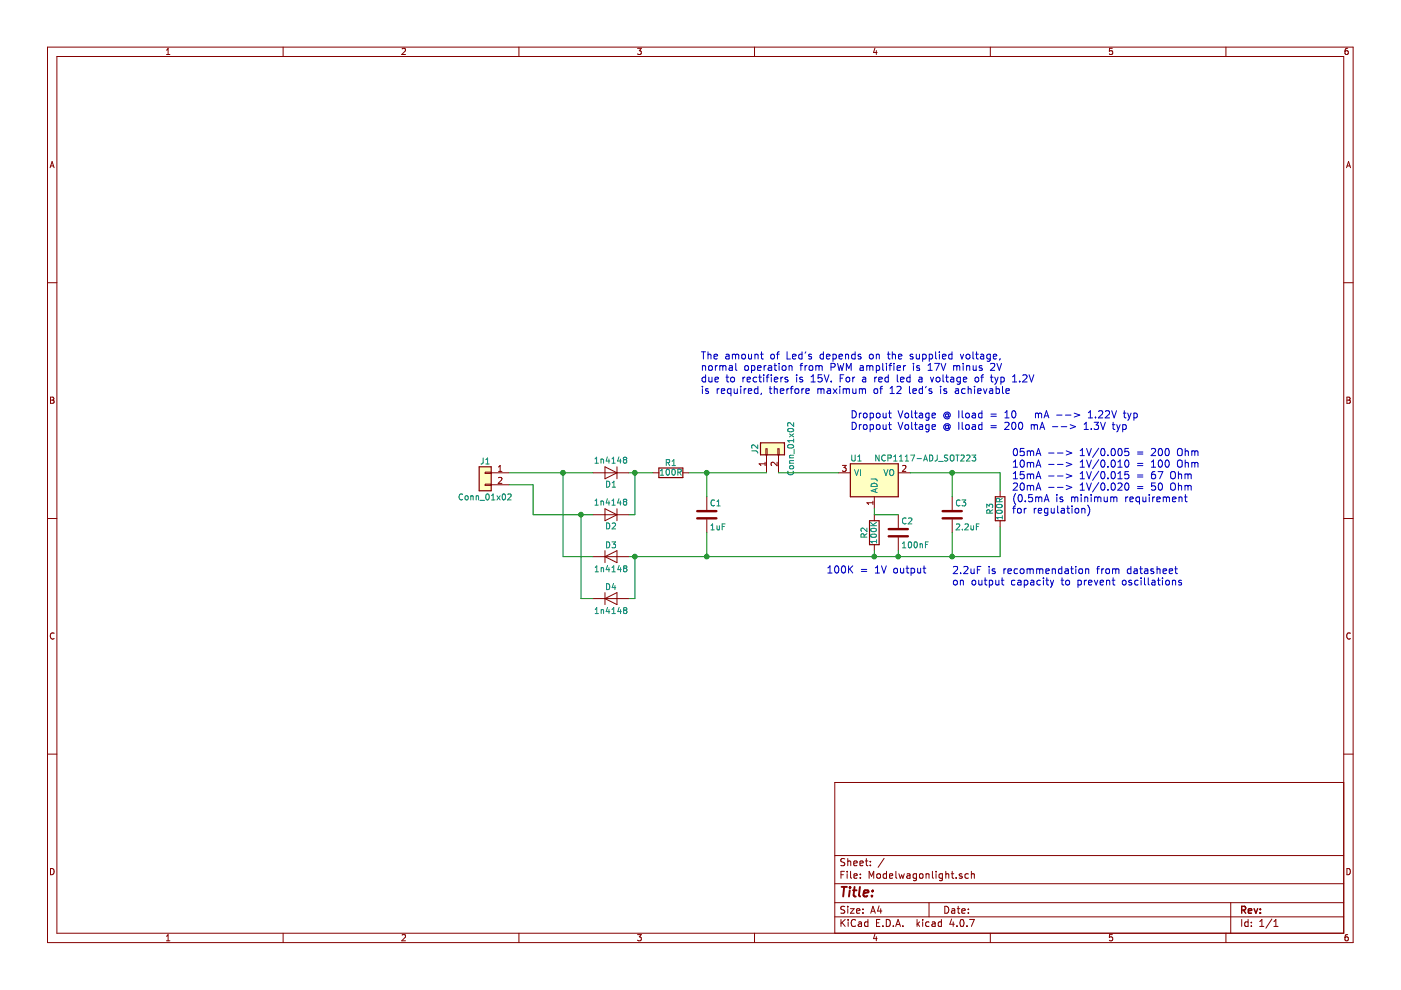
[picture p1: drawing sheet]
EESchema Schematic File Version 2
LIBS:power
LIBS:device
LIBS:switches
LIBS:relays
LIBS:motors
LIBS:transistors
LIBS:conn
LIBS:linear
LIBS:regul
LIBS:74xx
LIBS:cmos4000
LIBS:adc-dac
LIBS:memory
LIBS:xilinx
LIBS:microcontrollers
LIBS:dsp
LIBS:microchip
LIBS:analog_switches
LIBS:motorola
LIBS:texas
LIBS:intel
LIBS:audio
LIBS:interface
LIBS:digital-audio
LIBS:philips
LIBS:display
LIBS:cypress
LIBS:siliconi
LIBS:opto
LIBS:atmel
LIBS:contrib
LIBS:valves
LIBS:Modelwagonlight-cache
EELAYER 25 0
EELAYER END
$Descr A4 11693 8268
encoding utf-8
Sheet 1 1
Title ""
Date ""
Rev ""
Comp ""
Comment1 ""
Comment2 ""
Comment3 ""
Comment4 ""
$EndDescr
$Comp
L D D2
U 1 1
P 5100 4300
F 0 "D2" H 5100 4400 50  0000 C CNN
F 1 "1n4148" H 5100 4200 50  0000 C CNN
F 2 "Diodes_SMD:D_SOD-323" H 5100 4300 50  0001 C CNN
F 3 "" H 5100 4300 50  0001 C CNN
	1    5100 4300
	-1   0    0    1   
$EndComp
$Comp
L D D1
U 1 1
P 5100 3950
F 0 "D1" H 5100 4050 50  0000 C CNN
F 1 "1n4148" H 5100 3850 50  0000 C CNN
F 2 "Diodes_SMD:D_SOD-323" H 5100 3950 50  0001 C CNN
F 3 "" H 5100 3950 50  0001 C CNN
	1    5100 3950
	-1   0    0    1   
$EndComp
$Comp
L D D4
U 1 1
P 5100 5000
F 0 "D4" H 5100 5100 50  0000 C CNN
F 1 "1n4148" H 5100 4900 50  0000 C CNN
F 2 "Diodes_SMD:D_SOD-323" H 5100 5000 50  0001 C CNN
F 3 "" H 5100 5000 50  0001 C CNN
	1    5100 5000
	1    0    0    -1  
$EndComp
$Comp
L D D3
U 1 1
P 5100 4650
F 0 "D3" H 5100 4750 50  0000 C CNN
F 1 "1n4148" H 5100 4550 50  0000 C CNN
F 2 "Diodes_SMD:D_SOD-323" H 5100 4650 50  0001 C CNN
F 3 "" H 5100 4650 50  0001 C CNN
	1    5100 4650
	1    0    0    -1  
$EndComp
$Comp
L R R1
U 1 1
P 5600 3950
F 0 "R1" V 5680 3950 50  0000 C CNN
F 1 "100R" V 5600 3950 50  0000 C CNN
F 2 "Resistors_SMD:R_0805_HandSoldering" V 5530 3950 50  0001 C CNN
F 3 "" H 5600 3950 50  0001 C CNN
	1    5600 3950
	0    -1   -1   0   
$EndComp
$Comp
L R R2
U 1 1
P 7300 4450
F 0 "R2" V 7380 4450 50  0000 C CNN
F 1 "100K" V 7300 4450 50  0000 C CNN
F 2 "Resistors_SMD:R_0805_HandSoldering" V 7230 4450 50  0001 C CNN
F 3 "" H 7300 4450 50  0001 C CNN
	1    7300 4450
	-1   0    0    1   
$EndComp
Wire Wire Line
	5250 3950 5450 3950
Wire Wire Line
	5250 4650 8350 4650
Wire Wire Line
	5300 5000 5250 5000
Wire Wire Line
	5300 4650 5300 5000
Connection ~ 5300 4650
Connection ~ 5300 3950
Wire Wire Line
	4700 3950 4700 4650
Wire Wire Line
	4700 4650 4950 4650
Connection ~ 4700 3950
Wire Wire Line
	5250 4300 5300 4300
Wire Wire Line
	5300 4300 5300 3950
Wire Wire Line
	4850 4300 4850 5000
Wire Wire Line
	4850 5000 4950 5000
Connection ~ 4850 4300
$Comp
L C C1
U 1 1
P 5900 4300
F 0 "C1" H 5925 4400 50  0000 L CNN
F 1 "1uF" H 5925 4200 50  0000 L CNN
F 2 "Capacitors_SMD:C_0805_HandSoldering" H 5938 4150 50  0001 C CNN
F 3 "" H 5900 4300 50  0001 C CNN
	1    5900 4300
	1    0    0    -1  
$EndComp
Wire Wire Line
	4250 3950 4950 3950
Wire Wire Line
	4450 4300 4950 4300
$Comp
L NCP1117-ADJ_SOT223 U1
U 1 1
P 7300 3950
F 0 "U1" H 7150 4075 50  0000 C CNN
F 1 "NCP1117-ADJ_SOT223" H 7300 4075 50  0000 L CNN
F 2 "TO_SOT_Packages_SMD:SOT-223-3_TabPin2" H 7300 4150 50  0001 C CNN
F 3 "" H 7400 3700 50  0001 C CNN
	1    7300 3950
	1    0    0    -1  
$EndComp
Wire Wire Line
	7300 4250 7300 4300
Wire Wire Line
	7300 4600 7300 4650
Connection ~ 7300 4650
$Comp
L R R3
U 1 1
P 8350 4250
F 0 "R3" V 8430 4250 50  0000 C CNN
F 1 "100R" V 8350 4250 50  0000 C CNN
F 2 "Resistors_SMD:R_0805_HandSoldering" V 8280 4250 50  0001 C CNN
F 3 "" H 8350 4250 50  0001 C CNN
	1    8350 4250
	-1   0    0    1   
$EndComp
Wire Wire Line
	7600 3950 8350 3950
Wire Wire Line
	8350 3950 8350 4100
Text Notes 6900 4800 0    60   ~ 0
100K = 1V output
Text Notes 8450 4300 0    60   ~ 0
05mA --> 1V/0.005 = 200 Ohm\n10mA --> 1V/0.010 = 100 Ohm\n15mA --> 1V/0.015 = 67 Ohm\n20mA --> 1V/0.020 = 50 Ohm\n(0.5mA is minimum requirement \nfor regulation)
Text Notes 7100 3600 0    60   ~ 0
Dropout Voltage @ Iload = 10   mA --> 1.22V typ\nDropout Voltage @ Iload = 200 mA --> 1.3V typ
$Comp
L C C2
U 1 1
P 7500 4450
F 0 "C2" H 7525 4550 50  0000 L CNN
F 1 "100nF" H 7525 4350 50  0000 L CNN
F 2 "Capacitors_SMD:C_0805_HandSoldering" H 7538 4300 50  0001 C CNN
F 3 "" H 7500 4450 50  0001 C CNN
	1    7500 4450
	1    0    0    -1  
$EndComp
Connection ~ 7500 4650
Wire Wire Line
	7300 4300 7500 4300
Wire Wire Line
	8350 4650 8350 4400
Wire Wire Line
	5900 4150 5900 3950
Connection ~ 5900 3950
Wire Wire Line
	5900 4450 5900 4650
Connection ~ 5900 4650
$Comp
L C C3
U 1 1
P 7950 4300
F 0 "C3" H 7975 4400 50  0000 L CNN
F 1 "2.2uF" H 7975 4200 50  0000 L CNN
F 2 "Capacitors_SMD:C_0805_HandSoldering" H 7988 4150 50  0001 C CNN
F 3 "" H 7950 4300 50  0001 C CNN
	1    7950 4300
	1    0    0    -1  
$EndComp
Wire Wire Line
	7950 4150 7950 3950
Connection ~ 7950 3950
Wire Wire Line
	7950 4450 7950 4650
Connection ~ 7950 4650
Text Notes 7950 4900 0    60   ~ 0
2.2uF is recommendation from datasheet \non output capacity to prevent oscillations\n
Text Notes 5850 3300 0    60   ~ 0
The amount of Led's depends on the supplied voltage,\nnormal operation from PWM amplifier is 17V minus 2V \ndue to rectifiers is 15V. For a red led a voltage of typ 1.2V\nis required, therfore maximum of 12 led's is achievable
Wire Wire Line
	7500 4600 7500 4650
$Comp
L Conn_01x02 J1
U 1 1
P 4050 3950
F 0 "J1" H 4050 4050 50  0000 C CNN
F 1 "Conn_01x02" H 4050 3750 50  0000 C CNN
F 2 "Pin_Headers:Pin_Header_Angled_1x02_Pitch1.00mm" H 4050 3950 50  0001 C CNN
F 3 "" H 4050 3950 50  0001 C CNN
	1    4050 3950
	-1   0    0    -1  
$EndComp
$Comp
L Conn_01x02 J2
U 1 1
P 6400 3750
F 0 "J2" H 6400 3850 50  0000 C CNN
F 1 "Conn_01x02" H 6400 3550 50  0000 C CNN
F 2 "Pin_Headers:Pin_Header_Angled_1x02_Pitch1.00mm" H 6400 3750 50  0001 C CNN
F 3 "" H 6400 3750 50  0001 C CNN
	1    6400 3750
	0    -1   -1   0   
$EndComp
Wire Wire Line
	5750 3950 6400 3950
Wire Wire Line
	6500 3950 7000 3950
Wire Wire Line
	4250 4050 4450 4050
Wire Wire Line
	4450 4050 4450 4300
$EndSCHEMATC
